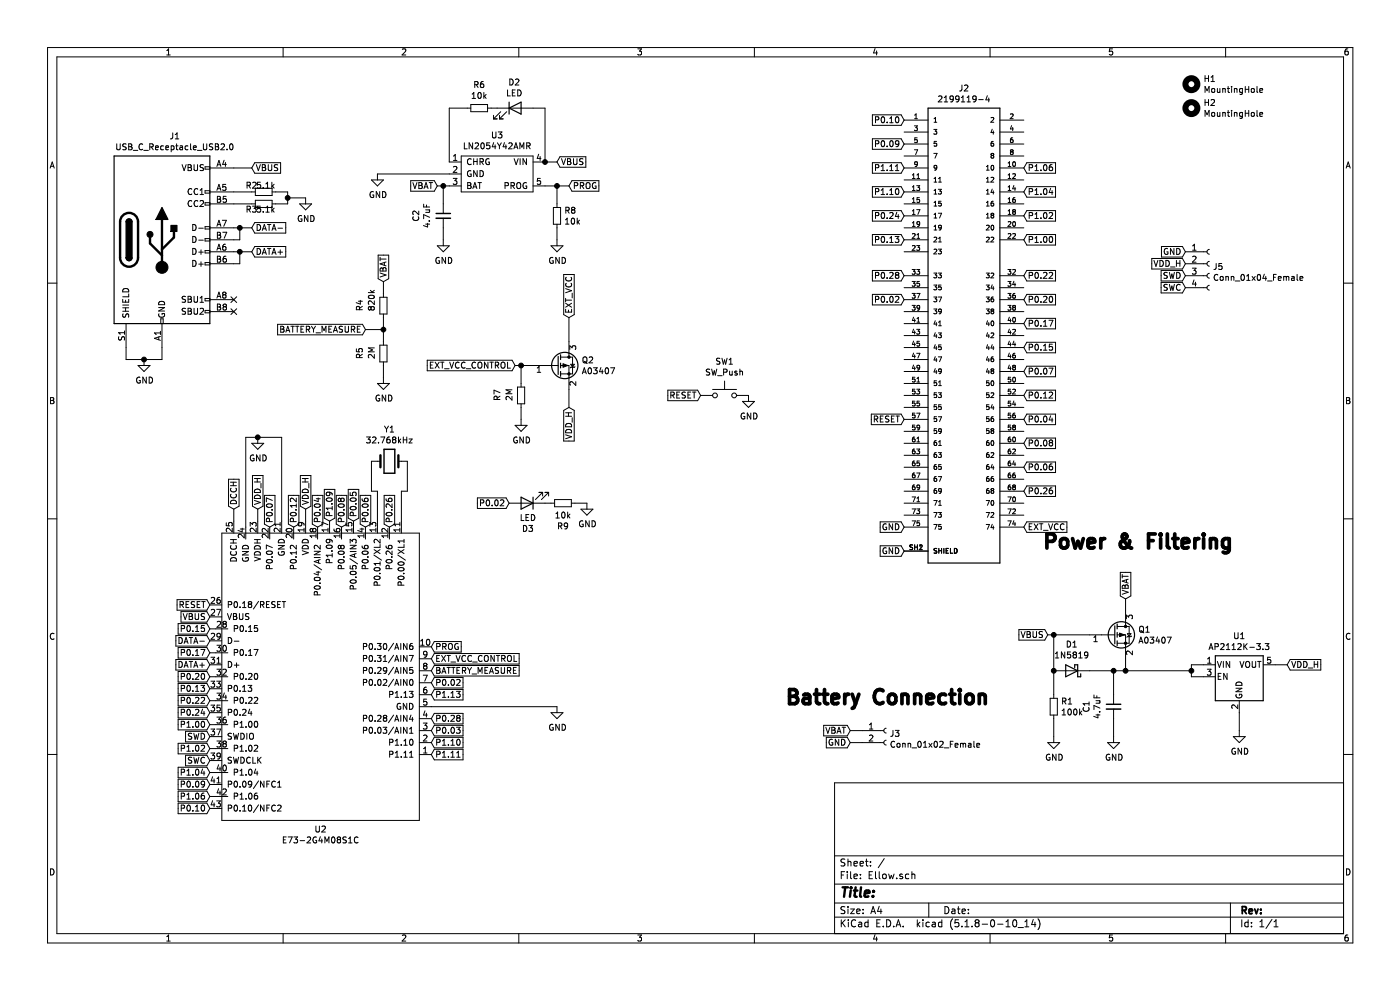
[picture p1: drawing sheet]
EESchema Schematic File Version 4
EELAYER 30 0
EELAYER END
$Descr A4 11693 8268
encoding utf-8
Sheet 1 1
Title ""
Date ""
Rev ""
Comp ""
Comment1 ""
Comment2 ""
Comment3 ""
Comment4 ""
$EndDescr
$Comp
L ELLOW:E73-2G4M08S1C U2
U 1 1
P 2600 5800
F 0 "U2" H 2675 4677 50  0000 C CNN
F 1 "E73-2G4M08S1C" H 2675 4586 50  0000 C CNN
F 2 "ellow:E73-2G4M08S1C-52840" H 2750 4700 50  0001 C CNN
F 3 "" H 2750 4700 50  0001 C CNN
	1    2600 5800
	1    0    0    -1  
$EndComp
Text GLabel 1750 6350 0    50   Input ~ 0
SWC
Text GLabel 1750 6150 0    50   Input ~ 0
SWD
Text GLabel 1750 5550 0    50   Input ~ 0
DATA+
Text GLabel 1750 5350 0    50   Input ~ 0
DATA-
Text GLabel 1750 5150 0    50   Input ~ 0
VBUS
Text GLabel 1750 5050 0    50   Input ~ 0
RESET
Text GLabel 1950 4250 1    50   Input ~ 0
DCCH
Text GLabel 2150 4250 1    50   Input ~ 0
VDD_H
Text GLabel 2550 4250 1    50   Input ~ 0
VDD_H
Text GLabel 3600 5600 2    50   Input ~ 0
BATTERY_MEASURE
Text GLabel 3600 5500 2    50   Input ~ 0
EXT_VCC_CONTROL
Text GLabel 3600 5400 2    50   Input ~ 0
PROG
Wire Wire Line
	2550 4350 2550 4250
Wire Wire Line
	2150 4350 2150 4250
Wire Wire Line
	1950 4350 1950 4250
$Comp
L Connector:USB_C_Receptacle_USB2.0 J1
U 1 1
P 1350 2000
F 0 "J1" H 1457 2867 50  0000 C CNN
F 1 "USB_C_Receptacle_USB2.0" H 1457 2776 50  0000 C CNN
F 2 "Connector_USB:USB_C_Receptacle_HRO_TYPE-C-31-M-12" H 1500 2000 50  0001 C CNN
F 3 "https://www.usb.org/sites/default/files/documents/usb_type-c.zip" H 1500 2000 50  0001 C CNN
	1    1350 2000
	1    0    0    -1  
$EndComp
Text GLabel 2100 2100 2    50   Input ~ 0
DATA+
Text GLabel 2100 1900 2    50   Input ~ 0
DATA-
Wire Wire Line
	1950 1900 2000 1900
Wire Wire Line
	1950 2100 2000 2100
Wire Wire Line
	1950 2000 2000 2000
Wire Wire Line
	2000 2000 2000 1900
Connection ~ 2000 1900
Wire Wire Line
	2000 1900 2100 1900
Wire Wire Line
	1950 2200 2000 2200
Wire Wire Line
	2000 2200 2000 2100
Connection ~ 2000 2100
Wire Wire Line
	2000 2100 2100 2100
Wire Wire Line
	2100 1700 1950 1700
Wire Wire Line
	2100 1600 1950 1600
Text GLabel 2100 1400 2    50   Input ~ 0
VBUS
Wire Wire Line
	2100 1400 1950 1400
$Comp
L power:GND #PWR0101
U 1 1
P 1200 3000
F 0 "#PWR0101" H 1200 2750 50  0001 C CNN
F 1 "GND" H 1205 2827 50  0000 C CNN
F 2 "" H 1200 3000 50  0001 C CNN
F 3 "" H 1200 3000 50  0001 C CNN
	1    1200 3000
	1    0    0    -1  
$EndComp
Wire Wire Line
	1050 2900 1050 3000
Wire Wire Line
	1050 3000 1200 3000
Wire Wire Line
	1200 3000 1350 3000
Wire Wire Line
	1350 3000 1350 2900
Connection ~ 1200 3000
$Comp
L power:GND #PWR0102
U 1 1
P 2150 3650
F 0 "#PWR0102" H 2150 3400 50  0001 C CNN
F 1 "GND" H 2155 3477 50  0000 C CNN
F 2 "" H 2150 3650 50  0001 C CNN
F 3 "" H 2150 3650 50  0001 C CNN
	1    2150 3650
	1    0    0    -1  
$EndComp
Wire Wire Line
	2350 4350 2350 3650
Wire Wire Line
	2350 3650 2150 3650
Wire Wire Line
	2050 4400 2050 3650
Wire Wire Line
	2050 3650 2150 3650
Connection ~ 2150 3650
$Comp
L power:GND #PWR0103
U 1 1
P 4650 5900
F 0 "#PWR0103" H 4650 5650 50  0001 C CNN
F 1 "GND" H 4655 5727 50  0000 C CNN
F 2 "" H 4650 5900 50  0001 C CNN
F 3 "" H 4650 5900 50  0001 C CNN
	1    4650 5900
	1    0    0    -1  
$EndComp
NoConn ~ 1950 2500
NoConn ~ 1950 2600
$Comp
L Device:Crystal Y1
U 1 1
P 3250 3850
F 0 "Y1" H 3250 4118 50  0000 C CNN
F 1 "32.768kHz" H 3250 4027 50  0000 C CNN
F 2 "Crystal:Crystal_SMD_2012-2Pin_2.0x1.2mm_HandSoldering" H 3250 3850 50  0001 C CNN
F 3 "~" H 3250 3850 50  0001 C CNN
	1    3250 3850
	1    0    0    -1  
$EndComp
Wire Wire Line
	3150 4350 3150 4100
Wire Wire Line
	3150 4100 3100 4100
Wire Wire Line
	3100 4100 3100 3850
Wire Wire Line
	3350 4350 3350 4100
Wire Wire Line
	3350 4100 3400 4100
Wire Wire Line
	3400 4100 3400 3850
$Comp
L ELLOW:LN2054Y42AMR U3
U 1 1
P 4150 1450
F 0 "U3" H 4150 1775 50  0000 C CNN
F 1 "LN2054Y42AMR" H 4150 1684 50  0000 C CNN
F 2 "Package_TO_SOT_SMD:SOT-23-5" H 3950 1500 50  0001 C CNN
F 3 "" H 3950 1500 50  0001 C CNN
	1    4150 1450
	1    0    0    -1  
$EndComp
$Comp
L Device:LED D2
U 1 1
P 4300 900
F 0 "D2" H 4293 1117 50  0000 C CNN
F 1 "LED" H 4293 1026 50  0000 C CNN
F 2 "LED_SMD:LED_0603_1608Metric" H 4300 900 50  0001 C CNN
F 3 "~" H 4300 900 50  0001 C CNN
	1    4300 900 
	1    0    0    -1  
$EndComp
$Comp
L Device:R_Small R6
U 1 1
P 4000 900
F 0 "R6" V 3804 900 50  0000 C CNN
F 1 "10k" V 3895 900 50  0000 C CNN
F 2 "Resistor_SMD:R_0603_1608Metric_Pad0.98x0.95mm_HandSolder" H 4000 900 50  0001 C CNN
F 3 "~" H 4000 900 50  0001 C CNN
	1    4000 900 
	0    1    1    0   
$EndComp
Wire Wire Line
	4550 1350 4550 900 
Wire Wire Line
	4150 900  4100 900 
Wire Wire Line
	3750 900  3750 1350
$Comp
L power:GND #PWR0105
U 1 1
P 3150 1450
F 0 "#PWR0105" H 3150 1200 50  0001 C CNN
F 1 "GND" H 3155 1277 50  0000 C CNN
F 2 "" H 3150 1450 50  0001 C CNN
F 3 "" H 3150 1450 50  0001 C CNN
	1    3150 1450
	1    0    0    -1  
$EndComp
$Comp
L Device:C_Small C2
U 1 1
P 3700 1800
F 0 "C2" V 3471 1800 50  0000 C CNN
F 1 "4.7uF" V 3562 1800 50  0000 C CNN
F 2 "Capacitor_SMD:C_0603_1608Metric" H 3700 1800 50  0001 C CNN
F 3 "~" H 3700 1800 50  0001 C CNN
	1    3700 1800
	1    0    0    -1  
$EndComp
Text GLabel 3650 1550 0    50   Input ~ 0
VBAT
Wire Wire Line
	3750 1550 3700 1550
Wire Wire Line
	3150 1450 3750 1450
Wire Wire Line
	3700 1550 3700 1700
Wire Wire Line
	3700 1550 3650 1550
Connection ~ 3700 1550
$Comp
L power:GND #PWR0106
U 1 1
P 3700 2000
F 0 "#PWR0106" H 3700 1750 50  0001 C CNN
F 1 "GND" H 3705 1827 50  0000 C CNN
F 2 "" H 3700 2000 50  0001 C CNN
F 3 "" H 3700 2000 50  0001 C CNN
	1    3700 2000
	1    0    0    -1  
$EndComp
Wire Wire Line
	3700 1900 3700 2000
$Comp
L power:GND #PWR0107
U 1 1
P 4650 2000
F 0 "#PWR0107" H 4650 1750 50  0001 C CNN
F 1 "GND" H 4655 1827 50  0000 C CNN
F 2 "" H 4650 2000 50  0001 C CNN
F 3 "" H 4650 2000 50  0001 C CNN
	1    4650 2000
	1    0    0    -1  
$EndComp
$Comp
L Device:R_Small R8
U 1 1
P 4650 1800
F 0 "R8" H 4709 1846 50  0000 L CNN
F 1 "10k" H 4709 1755 50  0000 L CNN
F 2 "Resistor_SMD:R_0603_1608Metric_Pad0.98x0.95mm_HandSolder" H 4650 1800 50  0001 C CNN
F 3 "~" H 4650 1800 50  0001 C CNN
	1    4650 1800
	1    0    0    -1  
$EndComp
Wire Wire Line
	4550 1550 4650 1550
Wire Wire Line
	4650 1550 4650 1700
Wire Wire Line
	4650 1900 4650 2000
Wire Wire Line
	4550 900  4450 900 
Wire Wire Line
	3900 900  3750 900 
$Comp
L Device:Q_PMOS_GSD Q2
U 1 1
P 4650 3050
F 0 "Q2" H 4855 3096 50  0000 L CNN
F 1 "A03407" H 4855 3005 50  0000 L CNN
F 2 "Package_TO_SOT_SMD:SOT-23" H 4850 3150 50  0001 C CNN
F 3 "~" H 4650 3050 50  0001 C CNN
	1    4650 3050
	1    0    0    -1  
$EndComp
Text GLabel 4300 3050 0    50   Input ~ 0
EXT_VCC_CONTROL
Text GLabel 4750 2650 1    50   Input ~ 0
EXT_VCC
Text GLabel 4750 3400 3    50   Input ~ 0
VDD_H
Wire Wire Line
	4750 3250 4750 3400
Wire Wire Line
	4450 3050 4350 3050
Wire Wire Line
	4750 2650 4750 2850
$Comp
L Device:R_Small R7
U 1 1
P 4350 3300
F 0 "R7" V 4150 3250 50  0000 L CNN
F 1 "2M" V 4250 3250 50  0000 L CNN
F 2 "Resistor_SMD:R_0603_1608Metric_Pad0.98x0.95mm_HandSolder" H 4350 3300 50  0001 C CNN
F 3 "~" H 4350 3300 50  0001 C CNN
	1    4350 3300
	1    0    0    -1  
$EndComp
$Comp
L power:GND #PWR0108
U 1 1
P 4350 3500
F 0 "#PWR0108" H 4350 3250 50  0001 C CNN
F 1 "GND" H 4355 3327 50  0000 C CNN
F 2 "" H 4350 3500 50  0001 C CNN
F 3 "" H 4350 3500 50  0001 C CNN
	1    4350 3500
	1    0    0    -1  
$EndComp
Wire Wire Line
	4350 3200 4350 3050
Connection ~ 4350 3050
Wire Wire Line
	4350 3050 4300 3050
Wire Wire Line
	4350 3400 4350 3500
$Comp
L Device:R_Small R5
U 1 1
P 3200 2950
F 0 "R5" V 3000 2900 50  0000 L CNN
F 1 "2M" V 3100 2900 50  0000 L CNN
F 2 "Resistor_SMD:R_0603_1608Metric_Pad0.98x0.95mm_HandSolder" H 3200 2950 50  0001 C CNN
F 3 "~" H 3200 2950 50  0001 C CNN
	1    3200 2950
	1    0    0    -1  
$EndComp
$Comp
L power:GND #PWR0109
U 1 1
P 3200 3150
F 0 "#PWR0109" H 3200 2900 50  0001 C CNN
F 1 "GND" H 3205 2977 50  0000 C CNN
F 2 "" H 3200 3150 50  0001 C CNN
F 3 "" H 3200 3150 50  0001 C CNN
	1    3200 3150
	1    0    0    -1  
$EndComp
Wire Wire Line
	3200 3050 3200 3150
$Comp
L Device:R_Small R4
U 1 1
P 3200 2550
F 0 "R4" V 3000 2500 50  0000 L CNN
F 1 "820k" V 3100 2500 50  0000 L CNN
F 2 "Resistor_SMD:R_0603_1608Metric_Pad0.98x0.95mm_HandSolder" H 3200 2550 50  0001 C CNN
F 3 "~" H 3200 2550 50  0001 C CNN
	1    3200 2550
	1    0    0    -1  
$EndComp
Text GLabel 3200 2350 1    50   Input ~ 0
VBAT
Text GLabel 3050 2750 0    50   Input ~ 0
BATTERY_MEASURE
Wire Wire Line
	3200 2350 3200 2450
Wire Wire Line
	3200 2650 3200 2750
Wire Wire Line
	3050 2750 3200 2750
Connection ~ 3200 2750
Wire Wire Line
	3200 2750 3200 2850
$Comp
L Device:R_Small R2
U 1 1
P 2200 1600
F 0 "R2" V 2250 1650 50  0000 L CNN
F 1 "5.1k" V 2250 1500 50  0000 L CNN
F 2 "Resistor_SMD:R_0603_1608Metric_Pad0.98x0.95mm_HandSolder" H 2200 1600 50  0001 C CNN
F 3 "~" H 2200 1600 50  0001 C CNN
	1    2200 1600
	0    -1   -1   0   
$EndComp
$Comp
L Device:R_Small R3
U 1 1
P 2200 1700
F 0 "R3" V 2150 1750 50  0000 L CNN
F 1 "5.1k" V 2150 1600 50  0000 L CNN
F 2 "Resistor_SMD:R_0603_1608Metric_Pad0.98x0.95mm_HandSolder" H 2200 1700 50  0001 C CNN
F 3 "~" H 2200 1700 50  0001 C CNN
	1    2200 1700
	0    -1   -1   0   
$EndComp
$Comp
L power:GND #PWR0110
U 1 1
P 2550 1650
F 0 "#PWR0110" H 2550 1400 50  0001 C CNN
F 1 "GND" H 2555 1477 50  0000 C CNN
F 2 "" H 2550 1650 50  0001 C CNN
F 3 "" H 2550 1650 50  0001 C CNN
	1    2550 1650
	1    0    0    -1  
$EndComp
Wire Wire Line
	2300 1700 2400 1700
Wire Wire Line
	2400 1700 2400 1650
Wire Wire Line
	2400 1650 2550 1650
Wire Wire Line
	2300 1600 2400 1600
Wire Wire Line
	2400 1600 2400 1650
Connection ~ 2400 1650
$Comp
L Regulator_Linear:AP2112K-3.3 U1
U 1 1
P 10350 5650
F 0 "U1" H 10350 5992 50  0000 C CNN
F 1 "AP2112K-3.3" H 10350 5901 50  0000 C CNN
F 2 "Package_TO_SOT_SMD:SOT-23-5" H 10350 5975 50  0001 C CNN
F 3 "https://www.diodes.com/assets/Datasheets/AP2112.pdf" H 10350 5750 50  0001 C CNN
	1    10350 5650
	1    0    0    -1  
$EndComp
$Comp
L Device:Q_PMOS_GSD Q1
U 1 1
P 9300 5300
F 0 "Q1" H 9505 5346 50  0000 L CNN
F 1 "A03407" H 9505 5255 50  0000 L CNN
F 2 "Package_TO_SOT_SMD:SOT-23" H 9500 5400 50  0001 C CNN
F 3 "~" H 9300 5300 50  0001 C CNN
	1    9300 5300
	1    0    0    -1  
$EndComp
Text GLabel 8750 5300 0    50   Input ~ 0
VBUS
$Comp
L Diode:1N5819 D1
U 1 1
P 8950 5600
F 0 "D1" H 8950 5383 50  0000 C CNN
F 1 "1N5819" H 8950 5474 50  0000 C CNN
F 2 "Diode_SMD:D_SOD-323" H 8950 5425 50  0001 C CNN
F 3 "http://www.vishay.com/docs/88525/1n5817.pdf" H 8950 5600 50  0001 C CNN
	1    8950 5600
	-1   0    0    1   
$EndComp
Wire Wire Line
	8750 5300 8800 5300
Wire Wire Line
	8800 5300 8800 5600
Connection ~ 8800 5300
Wire Wire Line
	8800 5300 9100 5300
Connection ~ 8800 5600
$Comp
L Device:R_Small R1
U 1 1
P 8800 5900
F 0 "R1" H 8859 5946 50  0000 L CNN
F 1 "100k" H 8859 5855 50  0000 L CNN
F 2 "Resistor_SMD:R_0603_1608Metric_Pad0.98x0.95mm_HandSolder" H 8800 5900 50  0001 C CNN
F 3 "~" H 8800 5900 50  0001 C CNN
	1    8800 5900
	1    0    0    -1  
$EndComp
Wire Wire Line
	9950 5650 9950 5600
Wire Wire Line
	9950 5550 10050 5550
Wire Wire Line
	9950 5650 10050 5650
Wire Wire Line
	10650 5550 10750 5550
$Comp
L power:GND #PWR0111
U 1 1
P 10350 6100
F 0 "#PWR0111" H 10350 5850 50  0001 C CNN
F 1 "GND" H 10355 5927 50  0000 C CNN
F 2 "" H 10350 6100 50  0001 C CNN
F 3 "" H 10350 6100 50  0001 C CNN
	1    10350 6100
	1    0    0    -1  
$EndComp
$Comp
L power:GND #PWR0112
U 1 1
P 8800 6150
F 0 "#PWR0112" H 8800 5900 50  0001 C CNN
F 1 "GND" H 8805 5977 50  0000 C CNN
F 2 "" H 8800 6150 50  0001 C CNN
F 3 "" H 8800 6150 50  0001 C CNN
	1    8800 6150
	1    0    0    -1  
$EndComp
Wire Wire Line
	8800 6000 8800 6150
Wire Wire Line
	8800 5800 8800 5600
Text GLabel 9400 5000 1    50   Input ~ 0
VBAT
Wire Wire Line
	10350 5950 10350 6100
Wire Wire Line
	9400 5600 9950 5600
Connection ~ 9950 5600
Wire Wire Line
	9950 5600 9950 5550
Wire Wire Line
	9400 5500 9400 5600
Connection ~ 9400 5600
Wire Wire Line
	9400 5000 9400 5100
$Comp
L Device:C_Small C1
U 1 1
P 9300 5900
F 0 "C1" V 9071 5900 50  0000 C CNN
F 1 "4.7uF" V 9162 5900 50  0000 C CNN
F 2 "Capacitor_SMD:C_0603_1608Metric" H 9300 5900 50  0001 C CNN
F 3 "~" H 9300 5900 50  0001 C CNN
	1    9300 5900
	1    0    0    -1  
$EndComp
$Comp
L power:GND #PWR0113
U 1 1
P 9300 6150
F 0 "#PWR0113" H 9300 5900 50  0001 C CNN
F 1 "GND" H 9305 5977 50  0000 C CNN
F 2 "" H 9300 6150 50  0001 C CNN
F 3 "" H 9300 6150 50  0001 C CNN
	1    9300 6150
	1    0    0    -1  
$EndComp
Wire Wire Line
	9300 6000 9300 6150
Wire Wire Line
	9300 5800 9300 5600
Wire Wire Line
	9300 5600 9400 5600
Wire Wire Line
	9100 5600 9300 5600
Connection ~ 9300 5600
$Comp
L Connector:Conn_01x02_Female J3
U 1 1
P 7400 6100
F 0 "J3" H 7428 6076 50  0000 L CNN
F 1 "Conn_01x02_Female" H 7428 5985 50  0000 L CNN
F 2 "Connector_PinHeader_2.54mm:PinHeader_1x02_P2.54mm_Vertical" H 7400 6100 50  0001 C CNN
F 3 "~" H 7400 6100 50  0001 C CNN
	1    7400 6100
	1    0    0    -1  
$EndComp
Text GLabel 7100 6100 0    50   Input ~ 0
VBAT
Text GLabel 7100 6200 0    50   Input ~ 0
GND
Wire Wire Line
	7200 6200 7100 6200
Wire Wire Line
	7200 6100 7100 6100
$Comp
L Mechanical:MountingHole H1
U 1 1
P 9950 700
F 0 "H1" H 10050 746 50  0000 L CNN
F 1 "MountingHole" H 10050 655 50  0000 L CNN
F 2 "ellow:MountingHole_M.2_3mm" H 9950 700 50  0001 C CNN
F 3 "~" H 9950 700 50  0001 C CNN
	1    9950 700 
	1    0    0    -1  
$EndComp
Text Notes 8700 4600 0    118  ~ 24
Power & Filtering
Text Notes 6550 5900 0    118  ~ 24
Battery Connection
Wire Wire Line
	3600 5900 4650 5900
Text GLabel 3600 6300 2    50   Input ~ 0
P1.11
Text GLabel 3600 6100 2    50   Input ~ 0
P0.03
Text GLabel 3600 6000 2    50   Input ~ 0
P0.28
Text GLabel 3600 5800 2    50   Input ~ 0
P1.13
Text GLabel 3600 5700 2    50   Input ~ 0
P0.02
Text GLabel 7550 3500 0    50   Input ~ 0
RESET
Text GLabel 8550 4400 2    50   Input ~ 0
EXT_VCC
Text GLabel 8550 1400 2    50   Input ~ 0
P1.06
Text GLabel 7550 1000 0    50   Input ~ 0
P0.10
Text GLabel 7550 1800 0    50   Input ~ 0
P0.24
Text GLabel 8550 2700 2    50   Input ~ 0
P0.17
Text GLabel 9900 2100 0    50   Input ~ 0
GND
Text GLabel 9900 2200 0    50   Input ~ 0
VDD_H
Text GLabel 9900 2400 0    50   Input ~ 0
SWC
Text GLabel 9900 2300 0    50   Input ~ 0
SWD
Text GLabel 3250 4400 1    50   Input ~ 0
P0.26
Text GLabel 3050 4400 1    50   Input ~ 0
P0.06
Text GLabel 2850 4400 1    50   Input ~ 0
P0.08
Text GLabel 2450 4400 1    50   Input ~ 0
P0.12
Text GLabel 1750 5250 0    50   Input ~ 0
P0.15
Text GLabel 1750 5450 0    50   Input ~ 0
P0.17
Text GLabel 1750 5650 0    50   Input ~ 0
P0.20
Text GLabel 1750 5750 0    50   Input ~ 0
P0.13
Text GLabel 1750 5850 0    50   Input ~ 0
P0.22
Text GLabel 1750 5950 0    50   Input ~ 0
P0.24
Text GLabel 1750 6050 0    50   Input ~ 0
P1.00
Text GLabel 1750 6250 0    50   Input ~ 0
P1.02
Text GLabel 1750 6450 0    50   Input ~ 0
P1.04
Text GLabel 1750 6550 0    50   Input ~ 0
P0.09
Text GLabel 1750 6650 0    50   Input ~ 0
P1.06
Text GLabel 1750 6750 0    50   Input ~ 0
P0.10
Wire Wire Line
	1750 5250 1800 5250
Wire Wire Line
	1750 5450 1800 5450
Wire Wire Line
	1750 5650 1800 5650
Wire Wire Line
	1750 5850 1800 5850
Wire Wire Line
	1750 6050 1800 6050
Wire Wire Line
	1750 6250 1800 6250
Wire Wire Line
	1750 6450 1800 6450
Wire Wire Line
	1750 6650 1800 6650
$Comp
L Connector:Conn_01x04_Female J5
U 1 1
P 10100 2200
F 0 "J5" H 10128 2176 50  0000 L CNN
F 1 "Conn_01x04_Female" H 10128 2085 50  0000 L CNN
F 2 "ellow:PinHeader_1x04_P2.54mm_Vertical_small" H 10100 2200 50  0001 C CNN
F 3 "~" H 10100 2200 50  0001 C CNN
	1    10100 2200
	1    0    0    -1  
$EndComp
Text GLabel 8550 1800 2    50   Input ~ 0
P1.02
Text GLabel 8550 2000 2    50   Input ~ 0
P1.00
Text GLabel 8550 2300 2    50   Input ~ 0
P0.22
Text GLabel 7550 2000 0    50   Input ~ 0
P0.13
Text GLabel 8550 2900 2    50   Input ~ 0
P0.15
$Comp
L Device:LED D3
U 1 1
P 4400 4200
F 0 "D3" H 4393 4417 50  0000 C CNN
F 1 "LED" H 4393 4326 50  0000 C CNN
F 2 "LED_SMD:LED_0603_1608Metric" H 4400 4200 50  0001 C CNN
F 3 "~" H 4400 4200 50  0001 C CNN
	1    4400 4200
	-1   0    0    1   
$EndComp
Wire Wire Line
	4800 4200 4900 4200
$Comp
L power:GND #PWR0114
U 1 1
P 4900 4200
F 0 "#PWR0114" H 4900 3950 50  0001 C CNN
F 1 "GND" H 4905 4027 50  0000 C CNN
F 2 "" H 4900 4200 50  0001 C CNN
F 3 "" H 4900 4200 50  0001 C CNN
	1    4900 4200
	1    0    0    -1  
$EndComp
Wire Wire Line
	4550 4200 4600 4200
$Comp
L Device:R_Small R9
U 1 1
P 4700 4200
F 0 "R9" V 4504 4200 50  0000 C CNN
F 1 "10k" V 4595 4200 50  0000 C CNN
F 2 "Resistor_SMD:R_0603_1608Metric_Pad0.98x0.95mm_HandSolder" H 4700 4200 50  0001 C CNN
F 3 "~" H 4700 4200 50  0001 C CNN
	1    4700 4200
	0    -1   -1   0   
$EndComp
Text GLabel 2250 4400 1    50   Input ~ 0
P0.07
Text GLabel 4250 4200 0    50   Input ~ 0
P0.02
Text GLabel 8550 2500 2    50   Input ~ 0
P0.20
Text GLabel 7550 1200 0    50   Input ~ 0
P0.09
Text GLabel 8550 1600 2    50   Input ~ 0
P1.04
Text GLabel 7550 4400 0    50   Input ~ 0
GND
Text GLabel 2750 4350 1    50   Input ~ 0
P1.09
Text GLabel 2650 4400 1    50   Input ~ 0
P0.04
Text GLabel 2950 4350 1    50   Input ~ 0
P0.05
$Comp
L Mechanical:MountingHole H2
U 1 1
P 9950 900
F 0 "H2" H 10050 946 50  0000 L CNN
F 1 "MountingHole" H 10050 855 50  0000 L CNN
F 2 "ellow:MountingHole_M.2_3mm" H 9950 900 50  0001 C CNN
F 3 "~" H 9950 900 50  0001 C CNN
	1    9950 900 
	1    0    0    -1  
$EndComp
Text GLabel 8550 3100 2    50   Input ~ 0
P0.07
Text GLabel 8550 3300 2    50   Input ~ 0
P0.12
Text GLabel 8550 3500 2    50   Input ~ 0
P0.04
Text GLabel 8550 3700 2    50   Input ~ 0
P0.08
Text GLabel 8550 3900 2    50   Input ~ 0
P0.06
Text GLabel 8550 4100 2    50   Input ~ 0
P0.26
Text GLabel 3600 6200 2    50   Input ~ 0
P1.10
Text GLabel 7550 1600 0    50   Input ~ 0
P1.10
Text GLabel 7550 2300 0    50   Input ~ 0
P0.28
Text GLabel 7550 2500 0    50   Input ~ 0
P0.02
Text GLabel 4750 1550 2    50   Input ~ 0
PROG
Wire Wire Line
	4650 1550 4750 1550
Connection ~ 4650 1550
Text GLabel 4650 1350 2    50   Input ~ 0
VBUS
Wire Wire Line
	4650 1350 4550 1350
Connection ~ 4550 1350
Text GLabel 10750 5550 2    50   Input ~ 0
VDD_H
$Comp
L Ellow-rescue:2199119-4-ELLOW J2
U 1 1
P 8050 2800
F 0 "J2" H 8050 4867 50  0000 C CNN
F 1 "2199119-4" H 8050 4776 50  0000 C CNN
F 2 "ellow:M_2_EdgeConnector_E_Key" H 8050 2800 50  0001 L BNN
F 3 "" H 8050 2800 50  0001 L BNN
F 4 "2199119-4" H 8050 2800 50  0001 L BNN "Comment"
	1    8050 2800
	1    0    0    -1  
$EndComp
Text GLabel 7550 4600 0    50   Input ~ 0
GND
Text GLabel 7550 1400 0    50   Input ~ 0
P1.11
$Comp
L Switch:SW_Push SW1
U 1 1
P 6050 3300
F 0 "SW1" H 6050 3585 50  0000 C CNN
F 1 "SW_Push" H 6050 3494 50  0000 C CNN
F 2 "Button_Switch_SMD:SW_SPST_B3U-1000P" H 6050 3500 50  0001 C CNN
F 3 "~" H 6050 3500 50  0001 C CNN
	1    6050 3300
	1    0    0    -1  
$EndComp
Text GLabel 5850 3300 0    50   Input ~ 0
RESET
$Comp
L power:GND #PWR0104
U 1 1
P 6250 3300
F 0 "#PWR0104" H 6250 3050 50  0001 C CNN
F 1 "GND" H 6255 3127 50  0000 C CNN
F 2 "" H 6250 3300 50  0001 C CNN
F 3 "" H 6250 3300 50  0001 C CNN
	1    6250 3300
	1    0    0    -1  
$EndComp
$EndSCHEMATC
